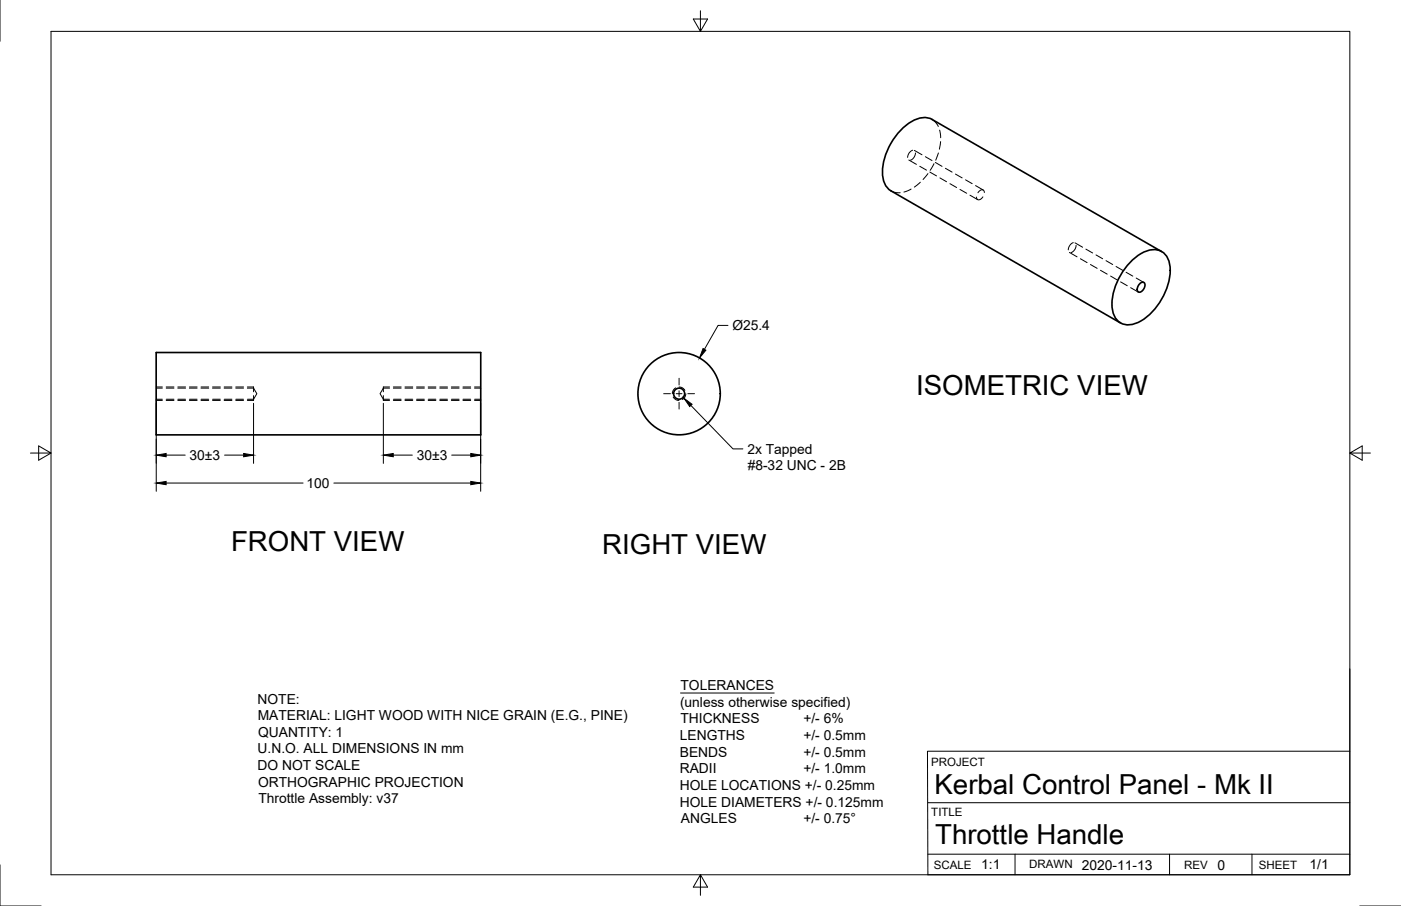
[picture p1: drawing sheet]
<svg xmlns="http://www.w3.org/2000/svg" width="432mm" height="279mm" viewBox="0 0 432 279" stroke-linecap="round" stroke-linejoin="round" font-family="sans-serif">
<!-- layer: Visible -->
<g fill="none" stroke="#000" stroke-width=".51">
<path d="M358 77.6l-70.7-40.8a7.3 7.3 0 0 0-7.9 1.7 19.4 19.4 0 0 0-7.3 16.3 5.7 5.7 0 0 0 2.5 4.1l70.7 40.7M348.7 80.5a9.6 9.6 0 0 1 8.1-3.4 5.7 5.7 0 0 1 3.9 6.3 19.5 19.5 0 0 1-10.1 16.1 5.1 5.1 0 0 1-7.8-4.5 19.4 19.4 0 0 1 5.9-14.5zM351.3 87.5a.88 .88 0 0 1 1.5 0 2.22 2.22 0 0 1-1.8 2.6 1.62 1.62 0 0 1 .3-2.6zM48.1 108.7h100.1v25.4h-100.1z"/>
<circle cx="209.3" cy="121.4" r="12.7"/>
<circle cx="209.3" cy="121.4" r="1.7"/>
</g>
<!-- layer: Hidden -->
<g fill="none" stroke="#000" stroke-width=".31">
<path d="M287.3 36.9l.9 .7 1 1.4M274.6 58.9l1.1 .4 1.7 .1M280.1 49.3l2.3 1.4M280.8 58.3l-2.2 .9M281.3 46.3a2.45 2.45 0 0 0-1.6 2.3M281.8 46.4l2.4 1.3M282.2 47.2a2.45 2.45 0 0 1-1.6 2.2M283.5 51.3l2.1 1.2M283.7 56.2l-1.9 1.5M285.2 48.3l2.1 1.2M286 53.5l-1.5 1.9M286.6 53.1l2 1.2"/>
<path d="M287.9 50.5l-1.2 2M288.3 50.1l2 1.2M289.2 47.2l-.8 2.2M289.6 40.1l.3 2.4M289.7 54.9l2 1.1M289.9 43.7l-.4 2.3M291.4 51.9l2.1 1.2M292.8 56.6l2 1.2M294.5 53.7l2 1.2M295.9 58.4l2 1.2M297.6 55.5l2 1.1M300.7 57.2l2.3 1.4"/>
<path d="M303.4 59.4a.83 .83 0 0 0-.7-.9 .83 .83 0 0 0-.9 .5l-.4 .4M299 60.2l2.3 1.4M302.9 60.7a1.09 1.09 0 0 1-.8 .8 1.09 1.09 0 0 1-1.1-.4v-.3M329.6 77.9l2.4 1.3M330.8 74.8a2.52 2.52 0 0 0-1.6 2.3M331.3 74.9l2.4 1.3M331.7 75.7a2.45 2.45 0 0 1-1.6 2.2M333 79.8l2 1.2M334.7 76.8l2.1 1.2M337.8 78.6l2.1 1.2M336.1 81.6l2.1 1.2M339.2 83.4l2 1.1"/>
<path d="M340.9 80.4l2 1.2M342.3 85.1l2 1.2M344 82.2l2.1 1.2M345.4 86.9l2 1.2M347.1 84l2 1.2M348.5 88.7l2.3 1.4M350.2 85.7l2.3 1.4M48.1 119.7h1.9M51.2 119.7h2.4M54.8 119.7h2.4M58.4 119.7h2.3M62 119.7h2.3"/>
<path d="M65.5 119.7h2.4M69.1 119.7h2.4M72.7 119.7h2.4M76.2 119.7h1.9l1.1 1.7-1.1 1.7h-1.9M78.1 119.3v1.5M118.2 119.3v1.5M120.1 119.7h-1.9l-1.1 1.7 1.1 1.7h1.9M121.2 119.7h2.4M124.8 119.7h2.4M128.4 119.7h2.4M132 119.7h2.3M135.6 119.7h2.3"/>
<path d="M139.1 119.7h2.4M142.7 119.7h2.4M146.3 119.7h1.9M208.3 119.6l-.8 .7-.3 1.1M209.3 119.3l1 .3 .8 .8M48.1 123.1h1.9M51.2 123.1h2.4M54.8 123.1h2.4M58.4 123.1h2.3M62 123.1h2.3M65.5 123.1h2.4M69.1 123.1h2.4"/>
<path d="M72.7 123.1h2.4M78.1 122v1.5M118.2 122v1.5M121.2 123.1h2.4M124.8 123.1h2.4M128.4 123.1h2.4M132 123.1h2.3M135.6 123.1h2.3M139.1 123.1h2.4M142.7 123.1h2.4M146.3 123.1h1.9M207.5 122.4l.9 .9 .9 .2"/>
<path d="M211.4 121.4l-.3 1-.8 .8"/>
</g>
<!-- layer: Hidden Narrow -->
<g fill="none" stroke="#000" stroke-width=".31">
<path d="M48.1 119.3h1.9M51.2 119.3h2.4M54.8 119.3h2.4M58.4 119.3h2.3M62 119.3h2.3M65.5 119.3h2.4M69.1 119.3h2.4M72.7 119.3h2.4M76.2 119.3h1.9M118.2 119.3h1.9M121.2 119.3h2.4M124.8 119.3h2.4"/>
<path d="M128.4 119.3h2.4M132 119.3h2.3M135.6 119.3h2.3M139.1 119.3h2.4M142.7 119.3h2.4M146.3 119.3h1.9M48.1 123.5h1.9M51.2 123.5h2.4M54.8 123.5h2.4M58.4 123.5h2.3M62 123.5h2.3M65.5 123.5h2.4"/>
<path d="M69.1 123.5h2.4M72.7 123.5h2.4M76.2 123.5h1.9M118.2 123.5h1.9M121.2 123.5h2.4M124.8 123.5h2.4M128.4 123.5h2.4M132 123.5h2.3M135.6 123.5h2.3M139.1 123.5h2.4M142.7 123.5h2.4M146.3 123.5h1.9"/>
</g>
<!-- layer: Border -->
<path d="M0 0v12.7M15.7 9.7h400.3v260.1h-400.3zM215.9 3.3v6.4l-2.2-3.8h4.4l-2.2 3.8M9.4 139.7h6.3l-3.8-2.2v4.4l3.8-2.2M416 139.7l3.8 2.2v-4.4l-3.8 2.2h6.4M0 266.7v12.7h12.7M215.9 269.8l2.2 3.8h-4.4l2.2-3.8v6.3M419.1 279.4h12.7" fill="none" stroke="#000" stroke-width=".31"/>
<!-- layer: Titleblock -->
<path d="M416 206.3v63.5h-130l-.1-38.1h130.1M286 247.5h130M286 263.4h130M312.8 263.4v6.4M360.5 263.4v6.4M385.9 263.4v6.4" fill="none" stroke="#000" stroke-width=".31"/>
<!-- layer: Annotations -->
<path d="M212.9 125l13 13.4h3.1M209.7 213.7h28.9" fill="none" stroke="#000" stroke-width=".31"/>
<!-- layer: Dimensions -->
<path d="M224.4 100.4h-3.1l-4.2 7.3M48.2 124.4v27.1M78.1 124.4v18.5M118.2 124.4v18.5M148.1 124.4v27.1M51.2 140.4h5.9M51.2 149h42.2M69.2 140.4h5.9M102.9 149h42.2M121.2 140.4h5.9M139.2 140.4h5.9" fill="none" stroke="#000" stroke-width=".31"/>
<path d="M216.7 107.5l.9 .5-2 2.4zM48.2 140.4l3-.6v1.1zM75.1 139.8l3 .6-3 .5zM118.2 140.4l3-.6v1.1zM145.1 139.8l3 .6-3 .5zM48.2 149l3-.5v1zM145.1 148.5l3 .5-3 .5z" fill="#000" stroke="#000" stroke-width=".31"/>
<!-- layer: Center Lines -->
<path d="M209.3 116.6v2.1M204.6 121.4h2M208.4 121.4h1.8M209.3 120.5v1.8M209.3 124.1v2.1M212 121.4h2.1" fill="none" stroke="#000" stroke-width=".31"/>
<!-- layer: Annotations -->
<path d="M210.8 122.8l2.5 1.9-.7 .7z" fill="#000" stroke="#000" stroke-width=".31"/>
<g font-size="8.5">
<text x="282.3" y="121.8">ISOMETRIC VIEW</text>
<text x="71.2" y="169.8">FRONT VIEW</text>
<text x="185.6" y="170.8">RIGHT VIEW</text>
<text x="288" y="244.8">Kerbal Control Panel - Mk II</text>
<text x="288.2" y="260.2">Throttle Handle</text>
</g>
<g font-size="4.3">
<text x="225.7" y="101.8">Ø25.4</text>
<text x="58.4" y="141.9">30±3</text>
<text x="128.4" y="141.9">30±3</text>
<text x="230.4" y="139.9">2x Tapped</text>
<text x="230.4" y="145.1">#8-32 UNC - 2B</text>
<text x="94.5" y="150.5">100</text>
<text x="209.7" y="212.8">TOLERANCES</text>
<text x="79.4" y="217">NOTE:</text>
<text x="209.6" y="218">(unless otherwise specified)</text>
<text x="79.4" y="222.1">MATERIAL: LIGHT WOOD WITH NICE GRAIN (E.G., PINE)</text>
<text x="79.5" y="227.2">QUANTITY: 1</text>
<text x="209.7" y="223.1">THICKNESS</text>
<text x="247.6" y="223.1">+/- 6%</text>
<text x="79.4" y="232.3">U.N.O. ALL DIMENSIONS IN mm</text>
<text x="209.5" y="228.2">LENGTHS</text>
<text x="209.5" y="233.3">BENDS</text>
<text x="247.6" y="228.2">+/- 0.5mm</text>
<text x="247.6" y="233.3">+/- 0.5mm</text>
<text x="79.4" y="237.5">DO NOT SCALE</text>
<text x="209.5" y="238.5">RADII</text>
<text x="247.6" y="238.5">+/- 1.0mm</text>
<text x="79.5" y="242.6">ORTHOGRAPHIC PROJECTION</text>
<text x="209.5" y="243.6">HOLE LOCATIONS +/- 0.25mm</text>
<text x="79.6" y="247.7">Throttle Assembly: v37</text>
<text x="209.5" y="248.8">HOLE DIAMETERS +/- 0.125mm</text>
<text x="209.8" y="253.9">ANGLES</text>
<text x="247.6" y="253.9">+/- 0.75°</text>
<text x="302.4" y="267.9">1:1</text>
<text x="333.4" y="268.2">2020-11-13</text>
<text x="375.2" y="268.2">0</text>
<text x="403.6" y="268">1/1</text>
</g>
<g font-size="3.5">
<text x="287" y="236.2">PROJECT</text>
<text x="287" y="251.5">TITLE</text>
<text x="287.8" y="267.8">SCALE</text>
<text x="317.2" y="267.8">DRAWN</text>
<text x="365" y="267.9">REV</text>
<text x="388" y="267.9">SHEET</text>
</g>
</svg>
